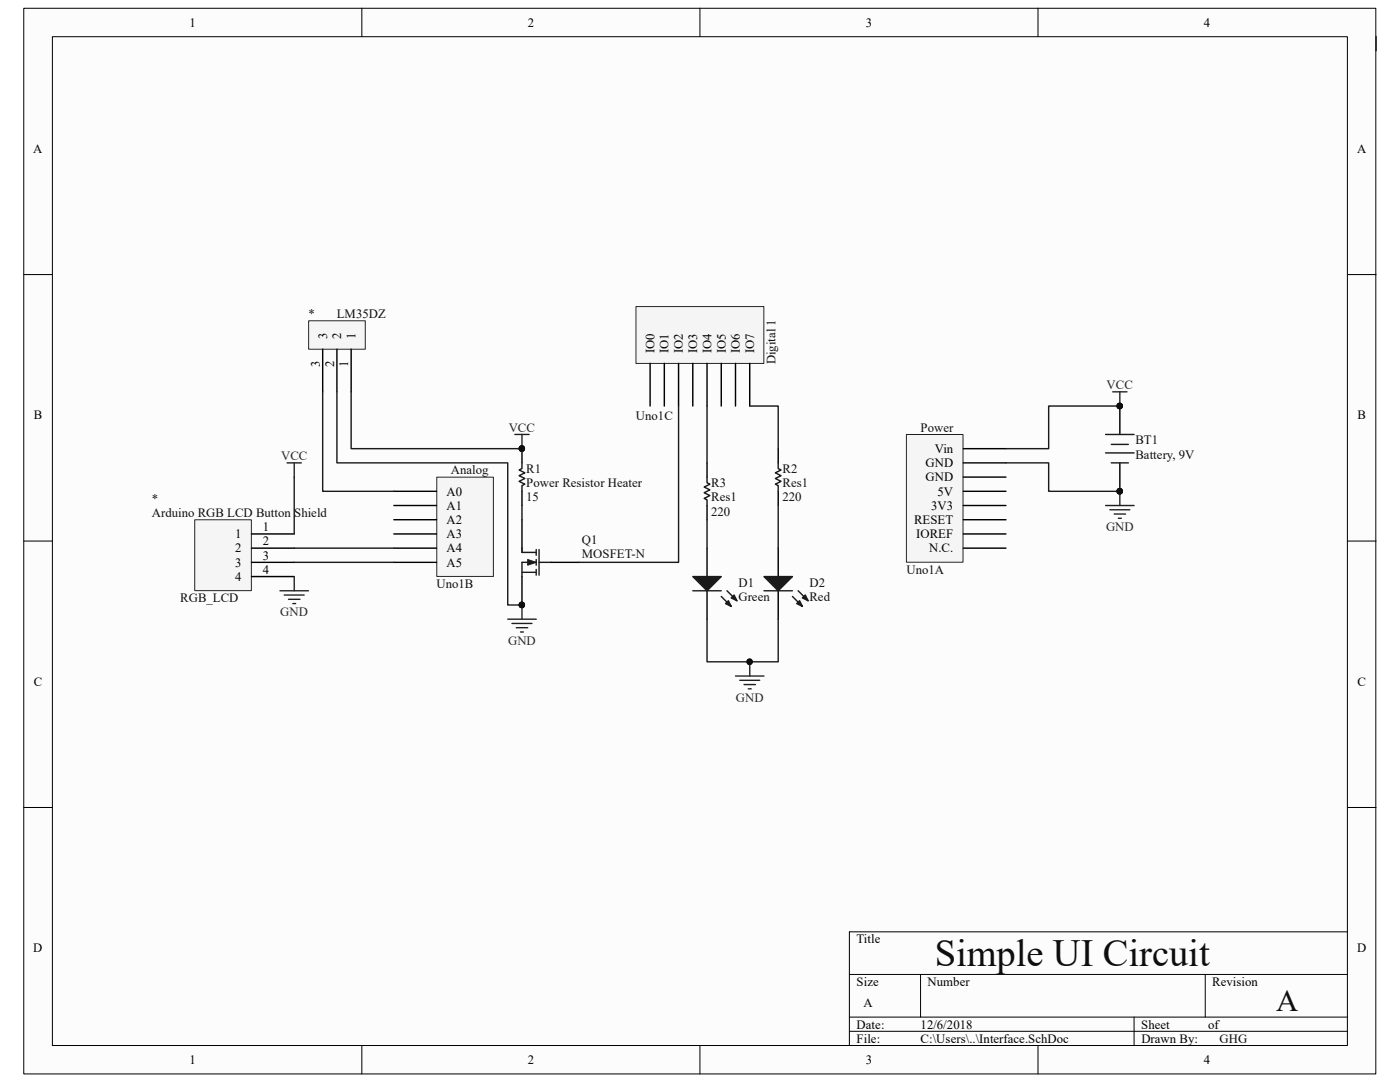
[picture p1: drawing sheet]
<svg xmlns="http://www.w3.org/2000/svg" width="279mm" height="216mm" viewBox="0 0 279 216" stroke-linecap="round" stroke-linejoin="round" font-family="sans-serif">
<path d="M4.8 1.7h269.8v212.6h-269.8z" fill="#fcfcfc"/>
<path d="M4.7 1.7h269.9v212.6h-269.9z" fill="none" stroke="#000" stroke-width=".2"/>
<path d="M10.5 7.4h258.4v201.2h-258.4z" fill="#fcfcfc"/>
<g fill="none" stroke="#000" stroke-width=".2">
<path d="M10.5 7.3h258.4v201.3h-258.4zM72.2 1.6v5.7M139.7 1.6v5.7M207.2 1.6v5.7M4.7 54.8h5.7M268.9 54.8h5.7M4.7 108h5.7M268.9 108h5.7M4.7 161.1h5.7M268.9 161.1h5.7M169.5 194.4h99.4M183.7 194.4v8.5"/>
<path d="M240.5 194.4v8.5M268.9 185.9h-99.4v22.7M72.2 208.6v5.7M139.7 208.6v5.7M169.5 202.9h99.4M169.5 205.8h99.4M207.2 208.6v5.7M226.3 202.9v5.7"/>
</g>
<path d="M155.3 89.5v2.9M155.3 98v2.9M155.3 109.4v5.6M155.3 117.9v5.7" fill="none" stroke="#000" stroke-width=".28"/>
<path d="M155.3 92.4v1.1l.6 .3-1.2 .5 1.2 .6-1.2 .6 1.2 .5-1.2 .6 .6 .3v1.1" fill="none" stroke="#1c1c1c" stroke-width=".28"/>
<path d="M152.5 115h5.6l-2.8 2.9z" fill="#1c1c1c"/>
<path d="M152.5 115h5.6l-2.8 2.9zM158.1 119l2 2M159.3 117.9l2 2" fill="none" stroke="#1c1c1c" stroke-width=".28"/>
<path d="M159 120.4l.6-.5 .5 1.1z" fill="#1c1c1c"/>
<path d="M159 120.4l.6-.5 .5 1.1z" fill="none" stroke="#1c1c1c" stroke-width=".28"/>
<path d="M160.1 119.3l.6-.6 .6 1.2z" fill="#1c1c1c"/>
<path d="M152.5 117.9h5.6M160.1 119.3l.6-.6 .6 1.2z" fill="none" stroke="#1c1c1c" stroke-width=".28"/>
<path d="M141.1 109.4v5.6M141.1 117.9v5.7" fill="none" stroke="#000" stroke-width=".28"/>
<path d="M138.3 115h5.6l-2.8 2.9z" fill="#1c1c1c"/>
<path d="M138.3 115h5.6l-2.8 2.9zM143.9 119l2 2M145.1 117.9l2 2" fill="none" stroke="#1c1c1c" stroke-width=".28"/>
<path d="M144.8 120.4l.6-.5 .5 1.1z" fill="#1c1c1c"/>
<path d="M144.8 120.4l.6-.5 .5 1.1z" fill="none" stroke="#1c1c1c" stroke-width=".28"/>
<path d="M146.5 118.7l.6 1.2-1.2-.6z" fill="#1c1c1c"/>
<path d="M138.3 117.9h5.6M146.5 118.7l.6 1.2-1.2-.6z" fill="none" stroke="#1c1c1c" stroke-width=".28"/>
<path d="M87.2 95.2h11.3v19.8h-11.3z" fill="#f5f5f5"/>
<path d="M87.2 95.2h11.3v19.8h-11.3z" fill="none" stroke="#262626" stroke-width=".2"/>
<path d="M78.6 98h8.5M78.6 100.9h8.5M78.6 103.7h8.5M78.6 106.5h8.5M78.6 109.4h8.5M78.6 112.2h8.5" fill="none" stroke="#000" stroke-width=".28"/>
<path d="M127 61.2h25.4v11.3h-25.4z" fill="#f5f5f5"/>
<path d="M126.9 61.2h25.5v11.3h-25.5z" fill="none" stroke="#262626" stroke-width=".2"/>
<g fill="none" stroke="#000" stroke-width=".28">
<path d="M129.7 72.5v8.5M132.6 72.5v8.5M135.4 72.5v8.5M138.3 72.5v8.5M141.1 72.5v8.5M143.9 72.5v8.5M146.8 72.5v8.5M149.6 72.5v8.5M141.1 92.4v2.8M223.5 81v5.7M223.5 92.4v5.6M104.2 103.7v5.7"/>
<path d="M104.2 115v5.7M109.9 112.2h5.6M141.1 100.9v2.8"/>
</g>
<g fill="#0e0e0e" stroke="#0e0e0e" stroke-width=".2">
<circle cx="223.5" cy="81" r=".55"/>
<circle cx="223.5" cy="98" r=".55"/>
<circle cx="104.1" cy="120.7" r=".55"/>
</g>
<g fill="none" stroke="#1c1c1c" stroke-width=".28">
<path d="M141.1 95.2v1.1l.6 .3-1.2 .6 1.2 .6-1.2 .5 1.2 .6-1.2 .6 .6 .2v1.2M220.6 90.4h5.7M220.6 86.7h5.7M221.8 88.7h3.4M221.8 92.4h3.4M104.2 110.2h2.8M104.2 114.2h2.8M107 112.2h-2.8v2.8M107 109.7v1.1M107 111.6v1.2M107 113.6v1.2M107.6 112.2h2.3"/>
<path d="M107.6 109.7v5.1"/>
</g>
<path d="M105.3 111.6l1.7 .6-1.7 .6z" fill="#1c1c1c"/>
<path d="M105.3 111.6l1.7 .6-1.7 .6z" fill="none" stroke="#1c1c1c" stroke-width=".2"/>
<path d="M104.2 92.4v1.1l-.6 .3 1.1 .5-1.1 .6 1.1 .6-1.1 .5 1.1 .6-.5 .3v1.1M104.2 109.4v.8" fill="none" stroke="#1c1c1c" stroke-width=".28"/>
<g fill="#0e0e0e" stroke="#0e0e0e" stroke-width=".2">
<circle cx="104.1" cy="120.7" r=".55"/>
<circle cx="223.5" cy="98" r=".55"/>
<circle cx="223.5" cy="81" r=".55"/>
<circle cx="149.6" cy="132" r=".55"/>
<circle cx="104.1" cy="89.5" r=".55"/>
</g>
<g fill="none" stroke="#262626" stroke-width=".28">
<path d="M222.1 78.2h2.8M223.5 78.2v2.8M102.8 86.7h2.8M104.2 86.7v2.8M223.5 98v2.9M220.6 100.9h5.7M221.5 101.7h4M222.4 102.6h2.2M223.2 103.4h.6M101.3 123.6h5.7M102.2 124.4h4M103 125.3h2.3"/>
<path d="M103.9 126.1h.6M104.2 120.7v2.9M146.8 134.9h5.7M147.6 135.7h4M148.5 136.6h2.3M149.3 137.4h.6M149.6 132.1v2.8"/>
</g>
<path d="M104.2 89.5v2.9M104.2 98v2.9" fill="none" stroke="#000" stroke-width=".28"/>
<path d="M61.6 64.1h11.3v5.6h-11.3z" fill="#f5f5f5"/>
<path d="M61.6 64h11.3v5.7h-11.3z" fill="none" stroke="#262626" stroke-width=".2"/>
<path d="M64.4 69.7v8.5M67.2 69.7v8.5M70.1 69.7v8.5" fill="none" stroke="#000" stroke-width=".28"/>
<path d="M180.9 86.7h11.3v25.5h-11.3z" fill="#f5f5f5"/>
<path d="M180.9 86.7h11.3v25.5h-11.3z" fill="none" stroke="#262626" stroke-width=".2"/>
<path d="M192.2 98h8.6M192.2 95.2h8.6M192.2 89.5h8.6M192.2 92.4h8.6M192.2 106.5h8.6M192.2 103.7h8.6M192.2 100.9h8.6M192.2 109.4h8.6" fill="none" stroke="#000" stroke-width=".28"/>
<path d="M38.9 103.8h11.3v14.1h-11.3z" fill="#f5f5f5"/>
<path d="M38.9 103.7h11.3v14.2h-11.3z" fill="none" stroke="#262626" stroke-width=".2"/>
<path d="M50.2 106.5h8.5M50.2 109.4h8.5M50.2 112.2h8.5M50.2 115h8.5" fill="none" stroke="#000" stroke-width=".28"/>
<path d="M57.3 92.4h2.8M58.7 92.4v2.8M55.9 117.9h5.7M56.7 118.7h4M57.6 119.6h2.3M58.7 115v2.9M58.4 120.4h.6" fill="none" stroke="#262626" stroke-width=".28"/>
<g fill="none" stroke="#1c1c1c" stroke-width=".28">
<path d="M274.6 7.3v2.8M64.4 78.2v19.8h14.2M67.2 78.2v14.2h34.1v28.3h2.9M70.1 78.2v11.3h34.1M58.7 95.2v11.3M135.4 81v31.2h-19.9M141.1 81v11.4M149.6 81h5.7v8.5M200.8 92.4h8.5v5.6h14.2M223.5 81h-14.2v8.5h-8.5M58.7 109.4h19.9M58.7 112.2h19.9"/>
<path d="M104.2 100.9v2.8M141.1 103.7v5.7M155.3 100.9v8.5M141.1 123.6v8.5h14.2v-8.5"/>
</g>
<g fill="#0e0e0e" stroke="#0e0e0e" stroke-width=".2">
<circle cx="149.6" cy="132" r=".55"/>
<circle cx="104.1" cy="89.5" r=".55"/>
<circle cx="104.1" cy="120.7" r=".55"/>
<circle cx="223.5" cy="81" r=".55"/>
<circle cx="223.5" cy="98" r=".55"/>
</g>
<text font-size="7.7" fill="#0e0e0e" x="186.6" y="192.8">Simple UI Circuit</text>
<text font-size="6.1" fill="#0e0e0e" x="254.7" y="201.6">A</text>
<g font-size="2.5">
<text x="37.8" y="5.3">1</text>
<text x="105.3" y="5.3">2</text>
<text x="172.8" y="5.3">3</text>
<text x="240.2" y="5.3">4</text>
<text x="6.6" y="30.5">A</text>
<text x="270.8" y="30.5">A</text>
<text x="65.3" y="67.7" transform="rotate(-90 65.3 67.7)">3</text>
<text x="68.1" y="67.7" transform="rotate(-90 68.1 67.7)">2</text>
<text x="71" y="67.7" transform="rotate(-90 71 67.7)">1</text>
<text x="130.6" y="70.5" transform="rotate(-90 130.6 70.5)">IO0</text>
<text x="133.4" y="70.5" transform="rotate(-90 133.4 70.5)">IO1</text>
<text x="136.3" y="70.5" transform="rotate(-90 136.3 70.5)">IO2</text>
<text x="139.2" y="70.5" transform="rotate(-90 139.2 70.5)">IO3</text>
<text x="142" y="70.5" transform="rotate(-90 142 70.5)">IO4</text>
<text x="144.8" y="70.5" transform="rotate(-90 144.8 70.5)">IO5</text>
<text x="147.7" y="70.5" transform="rotate(-90 147.7 70.5)">IO6</text>
<text x="150.5" y="70.5" transform="rotate(-90 150.5 70.5)">IO7</text>
<text x="63.8" y="73.2" transform="rotate(-90 63.8 73.2)">3</text>
<text x="66.7" y="73.2" transform="rotate(-90 66.7 73.2)">2</text>
<text x="69.5" y="73.2" transform="rotate(-90 69.5 73.2)">1</text>
<text x="6.7" y="83.7">B</text>
<text x="270.9" y="83.7">B</text>
<text x="184.7" y="93.2">GND</text>
<text x="186.6" y="90.4">Vin</text>
<text x="89.1" y="98.9">A0</text>
<text x="89.1" y="101.7">A1</text>
<text x="184.7" y="96.1">GND</text>
<text x="185.8" y="101.7">3V3</text>
<text x="187.1" y="98.9">5V</text>
<text x="46.9" y="107.4">1</text>
<text x="52.5" y="106">1</text>
<text x="89.1" y="104.6">A2</text>
<text x="89.1" y="107.4">A3</text>
<text x="182.4" y="104.6">RESET</text>
<text x="182.8" y="107.4">IOREF</text>
<text x="46.9" y="110.2">2</text>
<text x="46.9" y="113.1">3</text>
<text x="52.5" y="108.8">2</text>
<text x="52.5" y="111.7">3</text>
<text x="89.1" y="110.2">A4</text>
<text x="89.1" y="113.1">A5</text>
<text x="185.4" y="110.2">N.C.</text>
<text x="46.9" y="115.9">4</text>
<text x="52.5" y="114.5">4</text>
<text x="6.7" y="136.8">C</text>
<text x="270.9" y="136.8">C</text>
<text x="6.6" y="190">D</text>
<text x="170.9" y="188.2">Title</text>
<text x="270.8" y="190">D</text>
<text x="170.9" y="196.7">Size</text>
<text x="185.1" y="196.7">Number</text>
<text x="241.9" y="196.7">Revision</text>
<text x="172.3" y="201">A</text>
<text x="170.9" y="205.2">Date:</text>
<text x="170.9" y="208.1">File:</text>
<text x="183.7" y="208.1">C:\Users\..\Interface.SchDoc</text>
<text x="183.7" y="205.2">12/6/2018</text>
<text x="227.8" y="205.2">Sheet</text>
<text x="227.8" y="208.1">Drawn By:</text>
<text x="241.1" y="205.2">of</text>
<text x="37.8" y="212.3">1</text>
<text x="105.3" y="212.3">2</text>
<text x="172.8" y="212.3">3</text>
<text x="240.2" y="212.3">4</text>
</g>
<g font-size="2.5" fill="#0e0e0e">
<text x="61.6" y="63.5">*</text>
<text x="67.2" y="63.5">LM35DZ</text>
<text x="154.8" y="72.7" transform="rotate(-90 154.8 72.7)">Digital 1</text>
<text x="126.9" y="83.9">Uno1C</text>
<text x="183.7" y="86.1">Power</text>
<text x="226.6" y="88.7">BT1</text>
<text x="90" y="94.7">Analog</text>
<text x="105" y="94.4">R1</text>
<text x="156.2" y="94.4">R2</text>
<text x="226.6" y="91.5">Battery, 9V</text>
<text x="30.3" y="100.3">*</text>
<text x="105" y="100">15</text>
<text x="105" y="97.2">Power Resistor Heater</text>
<text x="141.9" y="97.2">R3</text>
<text x="141.9" y="100">Res1</text>
<text x="156.2" y="100">220</text>
<text x="156.2" y="97.2">Res1</text>
<text x="30.3" y="103.2">Arduino RGB LCD Button Shield</text>
<text x="141.9" y="102.9">220</text>
<text x="116.1" y="108.5">Q1</text>
<text x="116.1" y="111.4">MOSFET-N</text>
<text x="87.1" y="117.3">Uno1B</text>
<text x="147.4" y="117.1">D1</text>
<text x="147.4" y="119.9">Green</text>
<text x="161.5" y="117.1">D2</text>
<text x="161.5" y="119.9">Red</text>
<text x="180.9" y="114.5">Uno1A</text>
<text x="36" y="120.2">RGB_LCD</text>
<text x="243.4" y="208.1">GHG</text>
</g>
<g font-size="2.5" fill="#262626">
<text x="220.9" y="77.6">VCC</text>
<text x="101.5" y="86.1">VCC</text>
<text x="56.1" y="91.8">VCC</text>
<text x="220.7" y="106">GND</text>
<text x="55.9" y="123">GND</text>
<text x="101.4" y="128.7">GND</text>
<text x="146.9" y="140">GND</text>
</g>
</svg>
